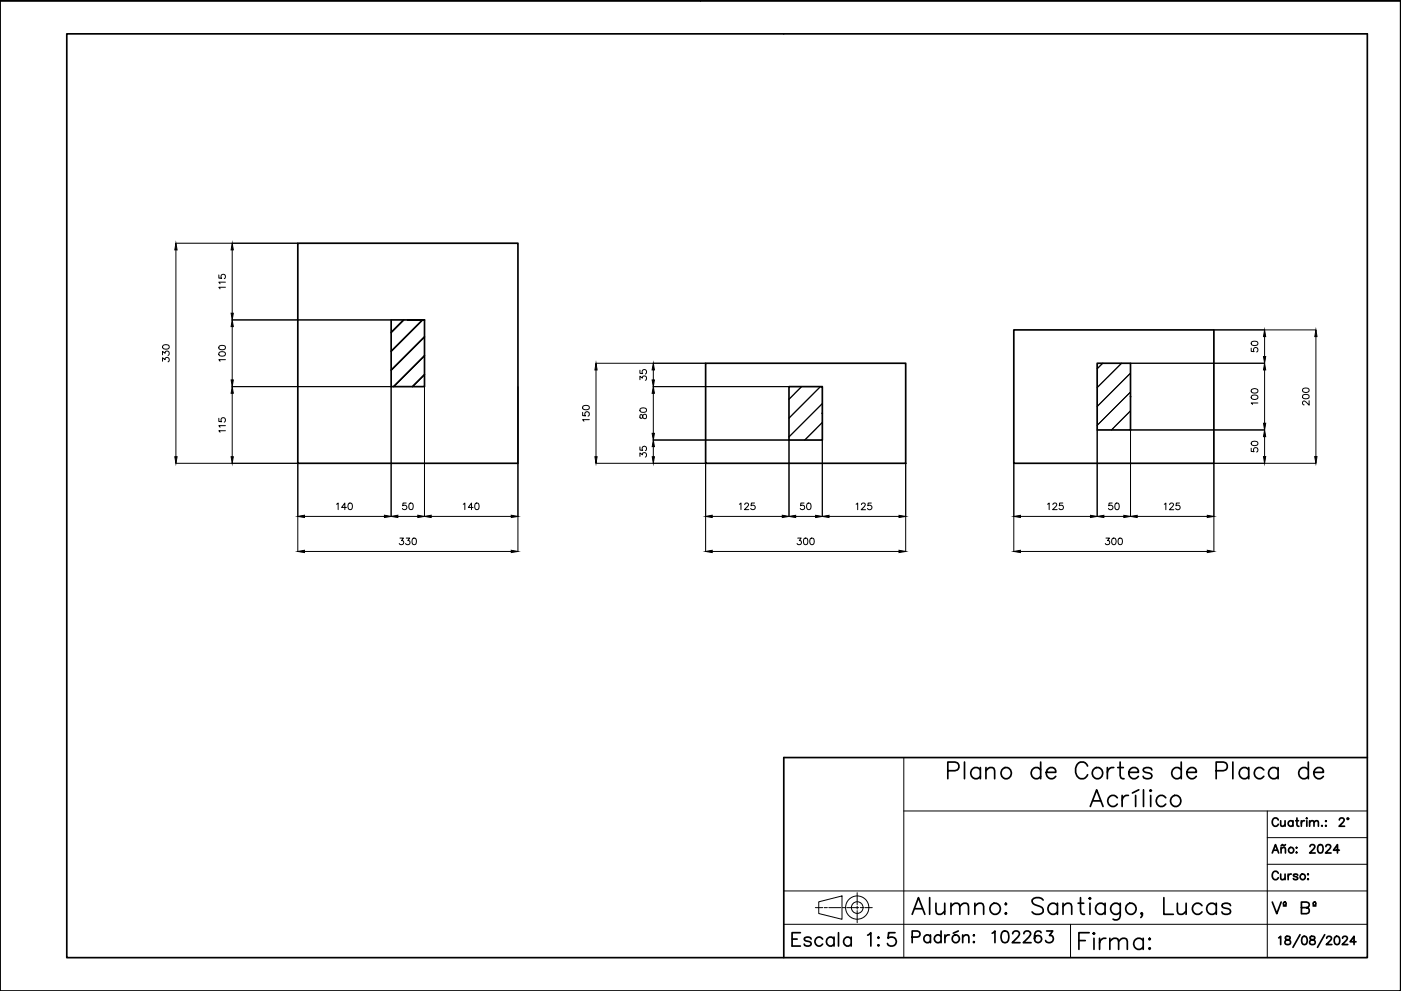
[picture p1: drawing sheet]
<svg xmlns="http://www.w3.org/2000/svg" width="594mm" height="420mm" viewBox="0 0 594 420" stroke-linecap="round" stroke-linejoin="round" font-family="sans-serif">
<!-- layer: 0 -->
<g fill="none" stroke="#000" stroke-width=".72">
<path d="M0 .2h593.9v420h-593.9zM297 .2h-297h593.9h-296.9M126.3 103.1h93.3v93.3h-93.3zM171.2 135.6l-5.3 5.3M172.9 135.6h7.1v28.3h-14.1v-28.3h14.1M179.2 135.6l-13.3 13.3M429.9 139.9h84.8v56.5h-84.8zM180 142.8l-14.1 14.1M180 150.8l-13.1 13.1M180 158.8l-5.1 5.1M299.2 154h84.8v42.4h-84.8zM465.2 154h14.2v28.3h-14.2z"/>
<path d="M334.6 163.9h14.1v22.7h-14.1zM479.4 182.1l-.1 .2M479.4 182.2l-.1 .1"/>
</g>
<!-- layer: Gruesa -->
<g fill="none" stroke="#000" stroke-width=".72">
<path d="M401.9 326.8h3a1.84 1.84 0 0 0 1.8-1.9 1.84 1.84 0 0 0-1.8-1.8h-3v7.1M409 323.1v7.1M415.7 326.4a2.27 2.27 0 0 0-3.3-.3 2.27 2.27 0 0 0 0 3.4 2.27 2.27 0 0 0 3.3-.4M415.7 325.4v4.8M418.1 326.8l1.6-1.4 1.7 .4 .4 1v3.4M418.1 325.4v4.8M441.3 326.4a2.25 2.25 0 0 0-3.3-.3 2.25 2.25 0 0 0 0 3.4 2.25 2.25 0 0 0 3.3-.4M441.3 323.1v7.1M443.7 327.4h4a2.02 2.02 0 0 0-2-2.1 2.02 2.02 0 0 0-2 2.1 2.22 2.22 0 0 0 1.3 2.6 2.22 2.22 0 0 0 2.7-.9M461.2 324.8a2.61 2.61 0 0 0-3-1.7 2.61 2.61 0 0 0-2.1 2.7 3.3 3.3 0 0 0 3.4 4.4l1.3-1.1 .4-.6M463.3 339.6h3.4M469.6 325.4v4.8"/>
<path d="M472.3 325.4a2.29 2.29 0 0 0-2.7 2M473.8 338.2a2.26 2.26 0 0 0-3.3-.3 2.26 2.26 0 0 0 0 3.4 2.26 2.26 0 0 0 3.3-.4M474 325.4h2.3M475 323.1v5.7l.3 1 1.3 .4M475.8 337.2v4.7M478.5 337.2a2.23 2.23 0 0 0-2.7 2.1M478.7 327.4h4a2.04 2.04 0 0 0-2-2.1 2.04 2.04 0 0 0-2 2.1 2.24 2.24 0 0 0 1.3 2.6 2.24 2.24 0 0 0 2.7-.9M481.5 337.2v4.7M482.9 334.9l-2.7 1.3M484.9 334.9v7M487.6 335.2l.3-.3 .4 .3-.4 .3zM487.9 337.2v4.7"/>
<path d="M488.4 326.4a2.15 2.15 0 0 0-3.7 0l.4 .7 .6 .3 2.4 .7 .3 1a2.15 2.15 0 0 1-3.7 0M494.3 338.2a2.24 2.24 0 0 0-3.3-.3 2.24 2.24 0 0 0 0 3.3 2.24 2.24 0 0 0 3.3-.3M500.9 326.4a2.34 2.34 0 0 0-4.1 .7 2.34 2.34 0 0 0 2.7 3.1l1.4-1.1M500.9 323.1v7.1M503.3 327.4h4a2.01 2.01 0 0 0-2-2.1 2.01 2.01 0 0 0-2 2.1 2.22 2.22 0 0 0 1.3 2.6 2.22 2.22 0 0 0 2.7-.9M515.7 326.8h3.1a1.85 1.85 0 0 0 1.7-1.9 1.85 1.85 0 0 0-1.7-1.8h-3.1v7.1M522.8 323.1v7.1M529.5 326.4a2.25 2.25 0 0 0-3.3-.3 2.25 2.25 0 0 0 0 3.4 2.25 2.25 0 0 0 3.3-.4M529.5 325.4v4.8M535.9 326.4a2.25 2.25 0 0 0-3.3-.3 2.25 2.25 0 0 0 0 3.4 2.25 2.25 0 0 0 3.3-.4M542 326.4a2.34 2.34 0 0 0-4.1 .7 2.34 2.34 0 0 0 2.7 3.1l1.4-1.1M542 325.4v4.8"/>
<path d="M554.8 326.4a2.27 2.27 0 0 0-3.4-.3 2.27 2.27 0 0 0 0 3.4 2.27 2.27 0 0 0 3.4-.4M554.8 323.1v7.1M557.1 327.4h4.1a2.04 2.04 0 0 0-2.1-2.1 2.04 2.04 0 0 0-2 2.1 2.24 2.24 0 0 0 1.3 2.6 2.24 2.24 0 0 0 2.8-.9M579.8 321.2h-247.4v84.8h-304.1v-391.6h551.5v391.6h-247.4M462.3 341.9l2.7-7 2.7 7"/>
<circle cx="426.7" cy="327.7" r="2.34"/>
<circle cx="465.4" cy="327.7" r="2.35"/>
<circle cx="498.5" cy="339.5" r="2.32"/>
</g>
<!-- layer: Fina -->
<g fill="none" stroke="#000" stroke-width=".42">
<path d="M74.6 103.1h51.7M74.6 106v87.6M98.5 106v26.8M98.5 138.5v22.6M98.5 135.6h67.4M171.3 135.6l-5.4 5.5M179.3 135.6l-13.4 13.5M514.7 139.9h43.3M180 142.9l-14.1 14.2M180 150.9l-13 13M180 158.9l-5 5M252.7 154h46.5"/>
<path d="M252.7 156.8v36.8M467.5 154l-2.3 2.3M467.7 154l-2.5 2.4M475.5 154l-10.3 10.3M475.7 154l-10.5 10.4M479.4 158.2l-14.2 14.2M479.4 154h56.8M536.2 156.8v22.7M558 142.7v50.9M98.5 163.9h67.4v55M98.5 166.8v26.8M180 163.9v55"/>
<path d="M219.6 163.9v69.9M277 163.9h57.6M277 166.8v16.9M339.9 163.9l-5.3 5.3M339.9 163.9l-5.3 5.4M347.9 163.9l-13.3 13.3M347.9 163.9l-13.3 13.4M348.7 171.1l-14.1 14.1M348.7 179.1l-7.5 7.5M348.7 171.2l-14.1 14.1M348.7 179.2l-7.4 7.4M479.4 166.2l-14.2 14.1"/>
<path d="M479.4 174.1l-8.1 8.2M479.4 166.2l-14.2 14.2M479.4 174.2l-8.1 8.1M74.6 196.4h51.7v37.4M252.7 196.4h46.5v37.4M277 186.6h57.6v32.3M348.7 186.6v32.3M384 196.4v37.4M429.9 196.4v37.4M465.2 182.3v36.6M536.2 182.3h-56.8v36.6M558 196.4h-43.3v37.4"/>
<path d="M129.1 218.9h33.9M182.8 218.9h34M302 218.9h29.7M351.5 218.9h29.7M432.7 218.9h29.7M482.2 218.9h29.7M129.1 233.8h87.7M302 233.8h79.2M432.7 233.8h79.2M383.2 321.2v84.8M383.2 343.8h196.6M537.4 343.8v62.2"/>
<path d="M537.4 355.1h42.4M332.4 377.7h247.4M537.4 366.4h42.4M332.4 391.9h247.4M347.2 382.4l9.8-2.5v9.9l-9.8-2.5z"/>
<circle cx="363.5" cy="384.8" r="4.9"/>
<circle cx="363.5" cy="384.8" r="2.48"/>
</g>
<!-- layer: Ejes -->
<path d="M363.5 378.5v5M345.7 384.8h3.2M349.5 384.8h1.3M351.5 384.8h5M357.2 384.8h1.2M359.1 384.8h5.1M363.5 384.2v1.2M363.5 386.1v5.1M364.8 384.8h1.3M366.7 384.8h3.2" fill="none" stroke="#000" stroke-width=".42"/>
<!-- layer: 0 -->
<g fill="#000">
<circle cx="593.9" cy=".2" r=".36"/>
<circle cx="593.9" cy="420.2" r=".36"/>
</g>
<!-- layer: Fina -->
<g fill="#000" stroke="#000" stroke-width=".42">
<path d="M74.6 103.1l.5 2.9h-1zM98.5 103.1l.4 2.9h-.9zM98.5 135.6l.4 2.9h-.9zM98 132.8h.9l-.4 2.8zM252.7 154l.5 2.8h-.9zM277 154l.5 2.8h-1zM536.2 154l.5 2.8h-.9zM535.8 151.2h.9l-.5 2.8zM536.2 139.9l.5 2.8h-.9zM558 139.9l.5 2.8h-1zM98.5 163.9l.4 2.9h-.9zM98 161.1h.9l-.4 2.8z"/>
<path d="M277 163.9l.5 2.9h-1zM276.5 161.1h1l-.5 2.8zM535.8 179.5h.9l-.5 2.8zM74.1 193.6h1l-.5 2.8zM98 193.6h.9l-.4 2.8zM252.3 193.6h.9l-.5 2.8zM276.5 183.7h1l-.5 2.9zM276.6 193.6h.9l-.5 2.8zM277 186.6l.5 2.8h-.9zM536.2 182.3l.5 2.8h-.9zM535.8 193.6h.9l-.5 2.8zM557.5 193.6h1l-.5 2.8z"/>
<path d="M126.3 218.9l2.8-.5v1zM163 218.4l2.9 .5-2.9 .5zM165.9 218.9l2.8-.5v1zM177.2 218.4l2.8 .5-2.8 .5zM180 218.9l2.8-.5v1zM216.8 218.4l2.8 .5-2.8 .5zM299.2 218.9l2.8-.5v1zM331.7 218.4l2.9 .5-2.9 .5zM334.6 218.9l2.8-.4v.9zM345.9 218.5l2.8 .4-2.8 .5zM348.7 218.9l2.8-.4v.9zM381.2 218.5l2.8 .4-2.8 .5z"/>
<path d="M429.9 218.9l2.8-.4v.9zM462.4 218.5l2.8 .4-2.8 .5zM465.2 218.9l2.9-.4v.9zM476.5 218.5l2.9 .4-2.9 .5zM479.4 218.9l2.8-.4v.9zM511.9 218.5l2.8 .4-2.8 .5zM126.3 233.8l2.8-.5v1zM216.8 233.3l2.8 .5-2.8 .5zM299.2 233.8l2.8-.5v1zM381.2 233.3l2.8 .5-2.8 .5zM429.9 233.8l2.8-.5v1zM511.9 233.3l2.8 .5-2.8 .5z"/>
</g>
<text font-size="14.6" x="385.6" y="391.2">Alumno: Santiago, Lucas</text>
<text font-size="11.5" x="456.1" y="403.6">Firma:</text>
<text font-size="9.7" x="334.8" y="402.2">Escala 1:5</text>
<text font-size="9.3" x="540.8" y="402.9">18/08/2024</text>
<g font-size="8.8">
<text x="538.3" y="388.8">Vº Bº</text>
<text x="385.6" y="400.8">Padrón: 102263</text>
</g>
<g font-size="7.1">
<text x="538.3" y="363">Año: 2024</text>
<text x="538.3" y="374.3">Curso:</text>
</g>
<g font-size="6.6">
<text x="534.5" y="150.3" transform="rotate(-90 534.5 150.3)">50</text>
<text x="534.5" y="172.9" transform="rotate(-90 534.5 172.9)">100</text>
<text x="534.5" y="193" transform="rotate(-90 534.5 193)">50</text>
<text x="538.3" y="351.4">Cuatrim.: 2°</text>
</g>
<g font-size="6.2">
<text x="72.7" y="154.5" transform="rotate(-90 72.7 154.5)">330</text>
<text x="275.2" y="162.6" transform="rotate(-90 275.2 162.6)">35</text>
<text x="556" y="172.9" transform="rotate(-90 556 172.9)">200</text>
<text x="250.8" y="179.9" transform="rotate(-90 250.8 179.9)">150</text>
<text x="275.2" y="178.9" transform="rotate(-90 275.2 178.9)">80</text>
<text x="275.2" y="195.1" transform="rotate(-90 275.2 195.1)">35</text>
<text x="141.5" y="217.3">140</text>
<text x="169.3" y="217.3">50</text>
<text x="195.1" y="217.3">140</text>
<text x="312.2" y="217.3">125</text>
<text x="338" y="217.3">50</text>
<text x="361.9" y="217.3">125</text>
<text x="443.1" y="217.3">125</text>
<text x="468.8" y="217.3">50</text>
<text x="492.5" y="217.3">125</text>
<text x="167.9" y="232.1">330</text>
<text x="336.9" y="232.1">300</text>
<text x="467.4" y="232.1">300</text>
</g>
<g font-size="5.7">
<text x="96.3" y="123.8" transform="rotate(-90 96.3 123.8)">115</text>
<text x="96.3" y="154.5" transform="rotate(-90 96.3 154.5)">100</text>
<text x="96.3" y="184.5" transform="rotate(-90 96.3 184.5)">115</text>
</g>
</svg>
